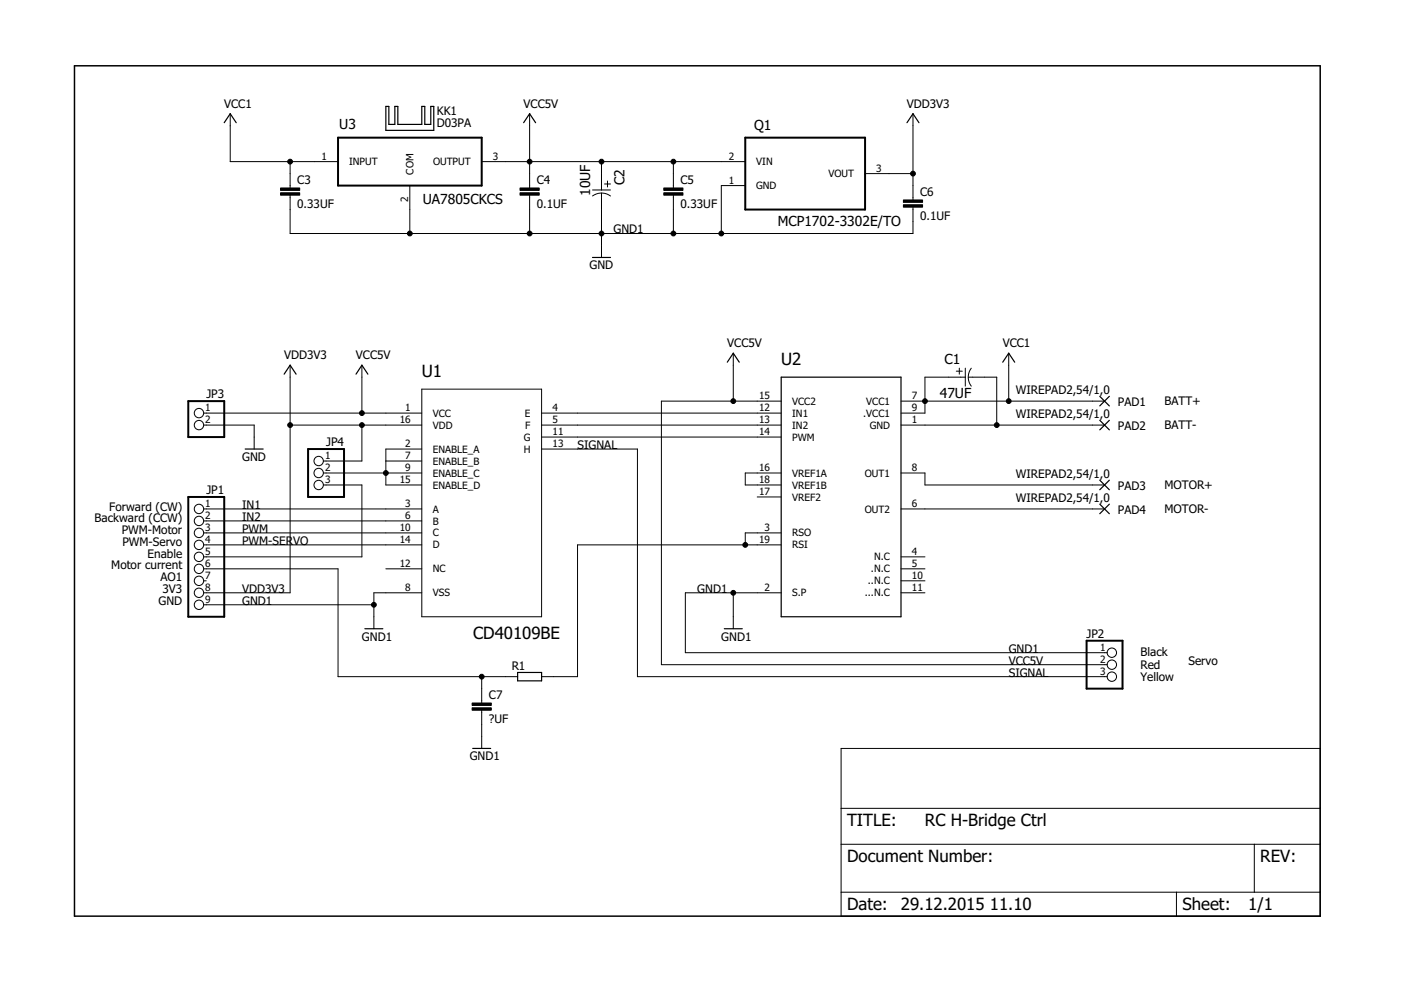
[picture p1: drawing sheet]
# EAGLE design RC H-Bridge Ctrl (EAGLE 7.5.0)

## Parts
C1  47UF  ECA1EHG470-D5XP2  [CAPPR200-500X1100]
C2  10UF  ECA1EM100-D5XP2  [CAPPR200-500X1100]
C3  0.33UF  C5/3  [C5B3]
C4  0.1UF  C5/3  [C5B3]
C5  0.33UF  C5/3  [C5B3]
C6  0.1UF  C5/3  [C5B3]
C7  ?UF  C5/3  [C5B3]
JP1  PINHD-1X9  [1X09]
JP2  PINHD-1X3  [1X03]
JP3  PINHD-1X2  [1X02]
JP4  PINHD-1X3  [1X03]
KK1  D03PA  [D03PA]
PAD1  WIREPAD2,54/1,0  [2,54/1,0]
PAD2  WIREPAD2,54/1,0  [2,54/1,0]
PAD3  WIREPAD2,54/1,0  [2,54/1,0]
PAD4  WIREPAD2,54/1,0  [2,54/1,0]
Q1  MCP1702-3302E/TO  [TO127P254X533-3]
R1  R-EU_0204/7  [0204/7]
U1  CD40109BE  [DIL16]
U2  STK681-360-E  [SIP-19]
U3  UA7805CKCS  [TO254P457X1016X2222-3P]

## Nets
AI0: C7.1 JP1.6 R1.1
AO0: R1.2 U2.3(RSO) U2.19(RSI)
GND1: C2.2 C3.2 C4.2 C5.2 C6.2 C7.2 JP1.9 JP2.1 JP3.2 Q1.1(GND) U1.8(VSS) U2.2(S.P) U3.2(COM) ; supply symbol labelled GND
IN1: JP1.1 U1.3(A)
IN2: JP1.2 U1.6(B)
N$1: PAD3.1(P) U2.8(OUT1)
N$2: PAD4.1(P) U2.6(OUT2)
N$3: JP4.2 U1.2(ENABLE_A) U1.7(ENABLE_B) U1.9(ENABLE_C) U1.15(ENABLE_D)
N$4: JP1.5 JP4.3
N$5: U1.4(E) U2.12(IN1)
N$6: C1.2 PAD2.1(P) U2.1(GND)
N$7: U1.5(F) U2.13(IN2)
N$8: U1.11(G) U2.14(PWM)
N$9: U2.16(VREF1A) U2.18(VREF1B)
PWM: JP1.3 U1.10(C)
PWM-SERVO: JP1.4 U1.14(D)
SIGNAL: JP2.3 U1.13(H)
VCC1: C1.1 C3.1 PAD1.1(P) U2.7(VCC1) U2.9(.VCC1) U3.1(INPUT)
VCC5V: C2.1 C4.1 C5.1 JP2.2 JP3.1 Q1.2(VIN) U1.1(VCC) U2.15(VCC2) U3.3(OUTPUT)
VDD3V3: C6.1 JP1.8 JP4.1 Q1.3(VOUT) U1.16(VDD)
Unconnected: JP1.7 U1.12(NC) U2.4(N.C) U2.5(.N.C) U2.10(..N.C) U2.11(...N.C) U2.17(VREF2)

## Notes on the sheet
- BATT+
- BATT-
- MOTOR+
- MOTOR-
- Forward (CW)
  Backward (CCW)
  PWM-Motor
  PWM-Servo
  Enable
  Motor current
  AO1
  3V3
  GND
- Black
  Red
  Yellow
- Servo

## Module STK681
Ports: 
